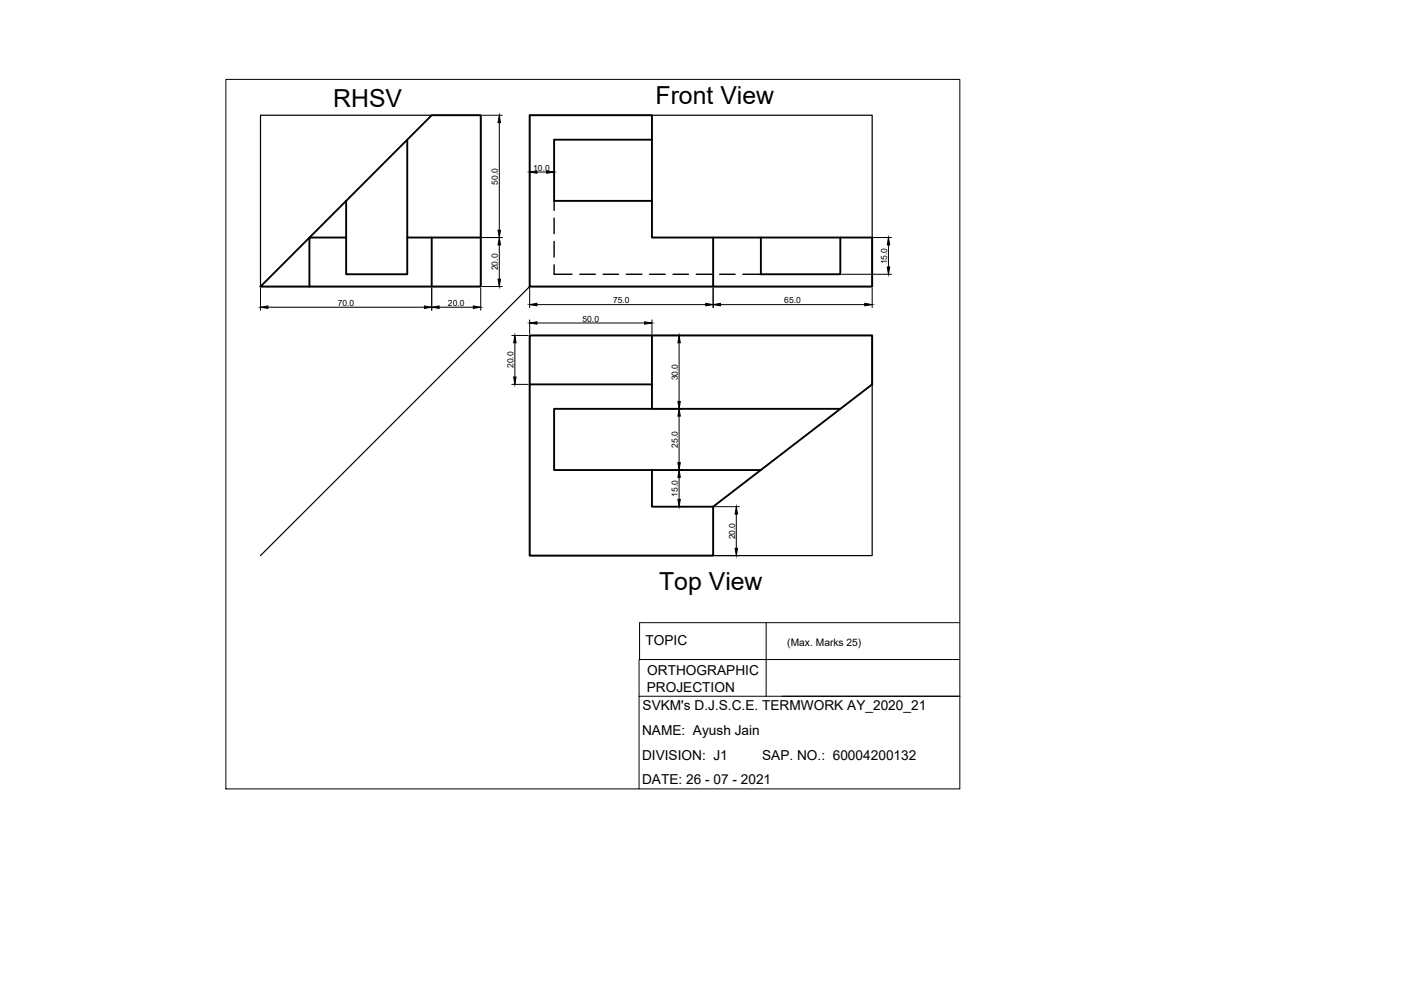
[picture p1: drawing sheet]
<svg xmlns="http://www.w3.org/2000/svg" width="297mm" height="210mm" viewBox="0 0 297 210" stroke-linecap="round" stroke-linejoin="round" font-family="sans-serif">
<!-- layer: TEMPLATE -->
<path d="M47.9 16.8h155.6v150.5h-155.6zM135.5 139.8v7.8M162.4 132v15.6M203.5 132h-67.9v7.8h67.9M165.8 147.6h37.7h-68v19.7" fill="none" stroke="#000" stroke-width=".21"/>
<!-- layer: 0 -->
<path d="M55.2 24.4h46.7v36.4h-46.7zM112.3 24.4h72.6v36.4h-72.6zM112.3 71.1h72.6v46.7h-72.6zM112.3 60.8l-57.1 57" fill="none" stroke="#000" stroke-width=".25"/>
<!-- layer: Object -->
<g fill="none" stroke="#000" stroke-width=".4">
<path d="M86.3 29.6v20.8h15.6M91.5 24.4h10.4v36.4h-46.7zM112.3 24.4h25.9v26h46.7v10.4h-72.6zM138.2 29.6h-20.7v13h20.7M73.4 42.6v15.6h12.9v-7.8M73.4 50.4h-7.8v10.4M91.5 50.4v10.4M151.2 50.4v10.4M161.3 50.4v7.8h16.9v-7.8M112.3 71.1h72.6v10.4l-33.7 25.9v10.4h-38.9zM138.2 71.1v15.6M112.3 81.5h25.9"/>
<path d="M138.2 99.7v7.7h13M178.2 86.7h-60.7v13h43.8"/>
</g>
<!-- layer: Dimension n Hatch -->
<g fill="none" stroke="#000" stroke-width=".21">
<path d="M102.2 24.4h4.3M105.9 26v22.8M112.3 36.4v.7M113.8 36.5h2.1M117.5 36.4v.7M102.2 50.4h4.3M105.9 51.9v7.3M178.5 50.4h10.5M178.5 58.2h10.5M188.4 51.9v4.7M55.2 61.1v4.7M56.8 65.1h33.2"/>
<path d="M91.5 61.1v4.7M93.1 65.1h7.3M101.9 61.1v4.7M102.2 60.8h4.3M108.5 71.1h3.5M109.2 72.7v7.2M112.3 61.1v4.1M112.3 67.8v3M113.8 64.6h35.8M113.8 68.5h22.9M138.2 67.8v3M138.5 71.1h6.1"/>
<path d="M144 72.7v12.4M151.2 61.1v4.1M152.7 64.6h30.7M184.9 61.1v4.1M108.5 81.5h3.5M138.5 86.7h6.1M144 88.2v9.9M144.3 99.7h.3M144 101.2v4.7M144.3 107.4h.3M151.5 107.4h5.3M151.5 117.8h5.3"/>
<path d="M156.1 109v7.3"/>
</g>
<g fill="#000" stroke="#000" stroke-width=".21">
<path d="M105.9 24.4l.2 1.6h-.5zM112.3 36.5l1.5-.3v.5zM115.9 36.2l1.6 .3-1.6 .2zM105.6 48.8h.5l-.2 1.6zM105.6 59.2h.5l-.2 1.6zM105.9 50.4l.2 1.5h-.5zM188.4 50.4l.2 1.5h-.5zM188.1 56.6h.5l-.2 1.6zM55.2 65.1l1.6-.2v.5zM90 64.9l1.5 .2-1.5 .3zM91.5 65.1l1.6-.2v.5zM100.4 64.9l1.5 .2-1.5 .3z"/>
<path d="M108.9 79.9h.5l-.2 1.6zM109.2 71.1l.2 1.6h-.5zM112.3 64.6l1.5-.3v.5zM112.3 68.5l1.5-.3v.5zM136.7 68.2l1.5 .3-1.5 .2zM144 71.1l.2 1.6h-.5zM149.6 64.3l1.6 .3-1.6 .2zM151.2 64.6l1.5-.3v.5zM183.4 64.3l1.5 .3-1.5 .2zM143.7 85.1h.5l-.2 1.6zM144 86.7l.2 1.5h-.5zM143.7 98.1h.5l-.2 1.6z"/>
<path d="M144 99.7l.2 1.5h-.5zM143.7 105.9h.5l-.2 1.5zM155.9 116.3h.5l-.3 1.5zM156.1 107.4l.3 1.6h-.5z"/>
</g>
<!-- layer: Hidden -->
<path d="M117.5 42.6v2M117.5 46.3v3.3M117.5 51.2v3.3M117.5 56.1v2.1h3.8M122.9 58.2h3.3M127.9 58.2h3.3M132.8 58.2h3.3M137.7 58.2h3.3M142.7 58.2h3.3M147.6 58.2h3.3M152.6 58.2h3.3M157.5 58.2h3.8" fill="none" stroke="#000" stroke-width=".3"/>
<g font-size="5.3">
<text x="70.6" y="22.6">RHSV</text>
<text x="139" y="22.1">Front View</text>
<text x="139.7" y="125.1">Top View</text>
</g>
<g font-size="2.9">
<text x="136.9" y="136.8">TOPIC</text>
<text x="137.2" y="143.2">ORTHOGRAPHIC</text>
<text x="137.1" y="146.7">PROJECTION</text>
<text x="136.1" y="155.8">NAME: Ayush Jain</text>
<text x="136.2" y="150.6">SVKM's D.J.S.C.E. TERMWORK AY_2020_21</text>
<text x="136.1" y="161.1">DIVISION: J1</text>
<text x="161.6" y="161.1">SAP. NO.: 60004200132</text>
<text x="136.1" y="166.3">DATE: 26 - 07 - 2021</text>
</g>
<text font-size="2.2" x="166.9" y="136.9">(Max. Marks 25)</text>
<g font-size="1.8">
<text x="105.6" y="39.2" transform="rotate(-90 105.6 39.2)">50.0</text>
<text x="113.1" y="36.2">10.0</text>
<text x="105.6" y="57.3" transform="rotate(-90 105.6 57.3)">20.0</text>
<text x="188.1" y="56.1" transform="rotate(-90 188.1 56.1)">15.0</text>
<text x="71.6" y="64.8">70.0</text>
<text x="95" y="64.8">20.0</text>
<text x="130" y="64.3">75.0</text>
<text x="166.3" y="64.3">65.0</text>
<text x="123.5" y="68.2">50.0</text>
<text x="108.9" y="78" transform="rotate(-90 108.9 78)">20.0</text>
<text x="143.7" y="80.7" transform="rotate(-90 143.7 80.7)">30.0</text>
<text x="143.7" y="94.9" transform="rotate(-90 143.7 94.9)">25.0</text>
<text x="143.7" y="105.4" transform="rotate(-90 143.7 105.4)">15.0</text>
<text x="155.8" y="114.4" transform="rotate(-90 155.8 114.4)">20.0</text>
</g>
</svg>
